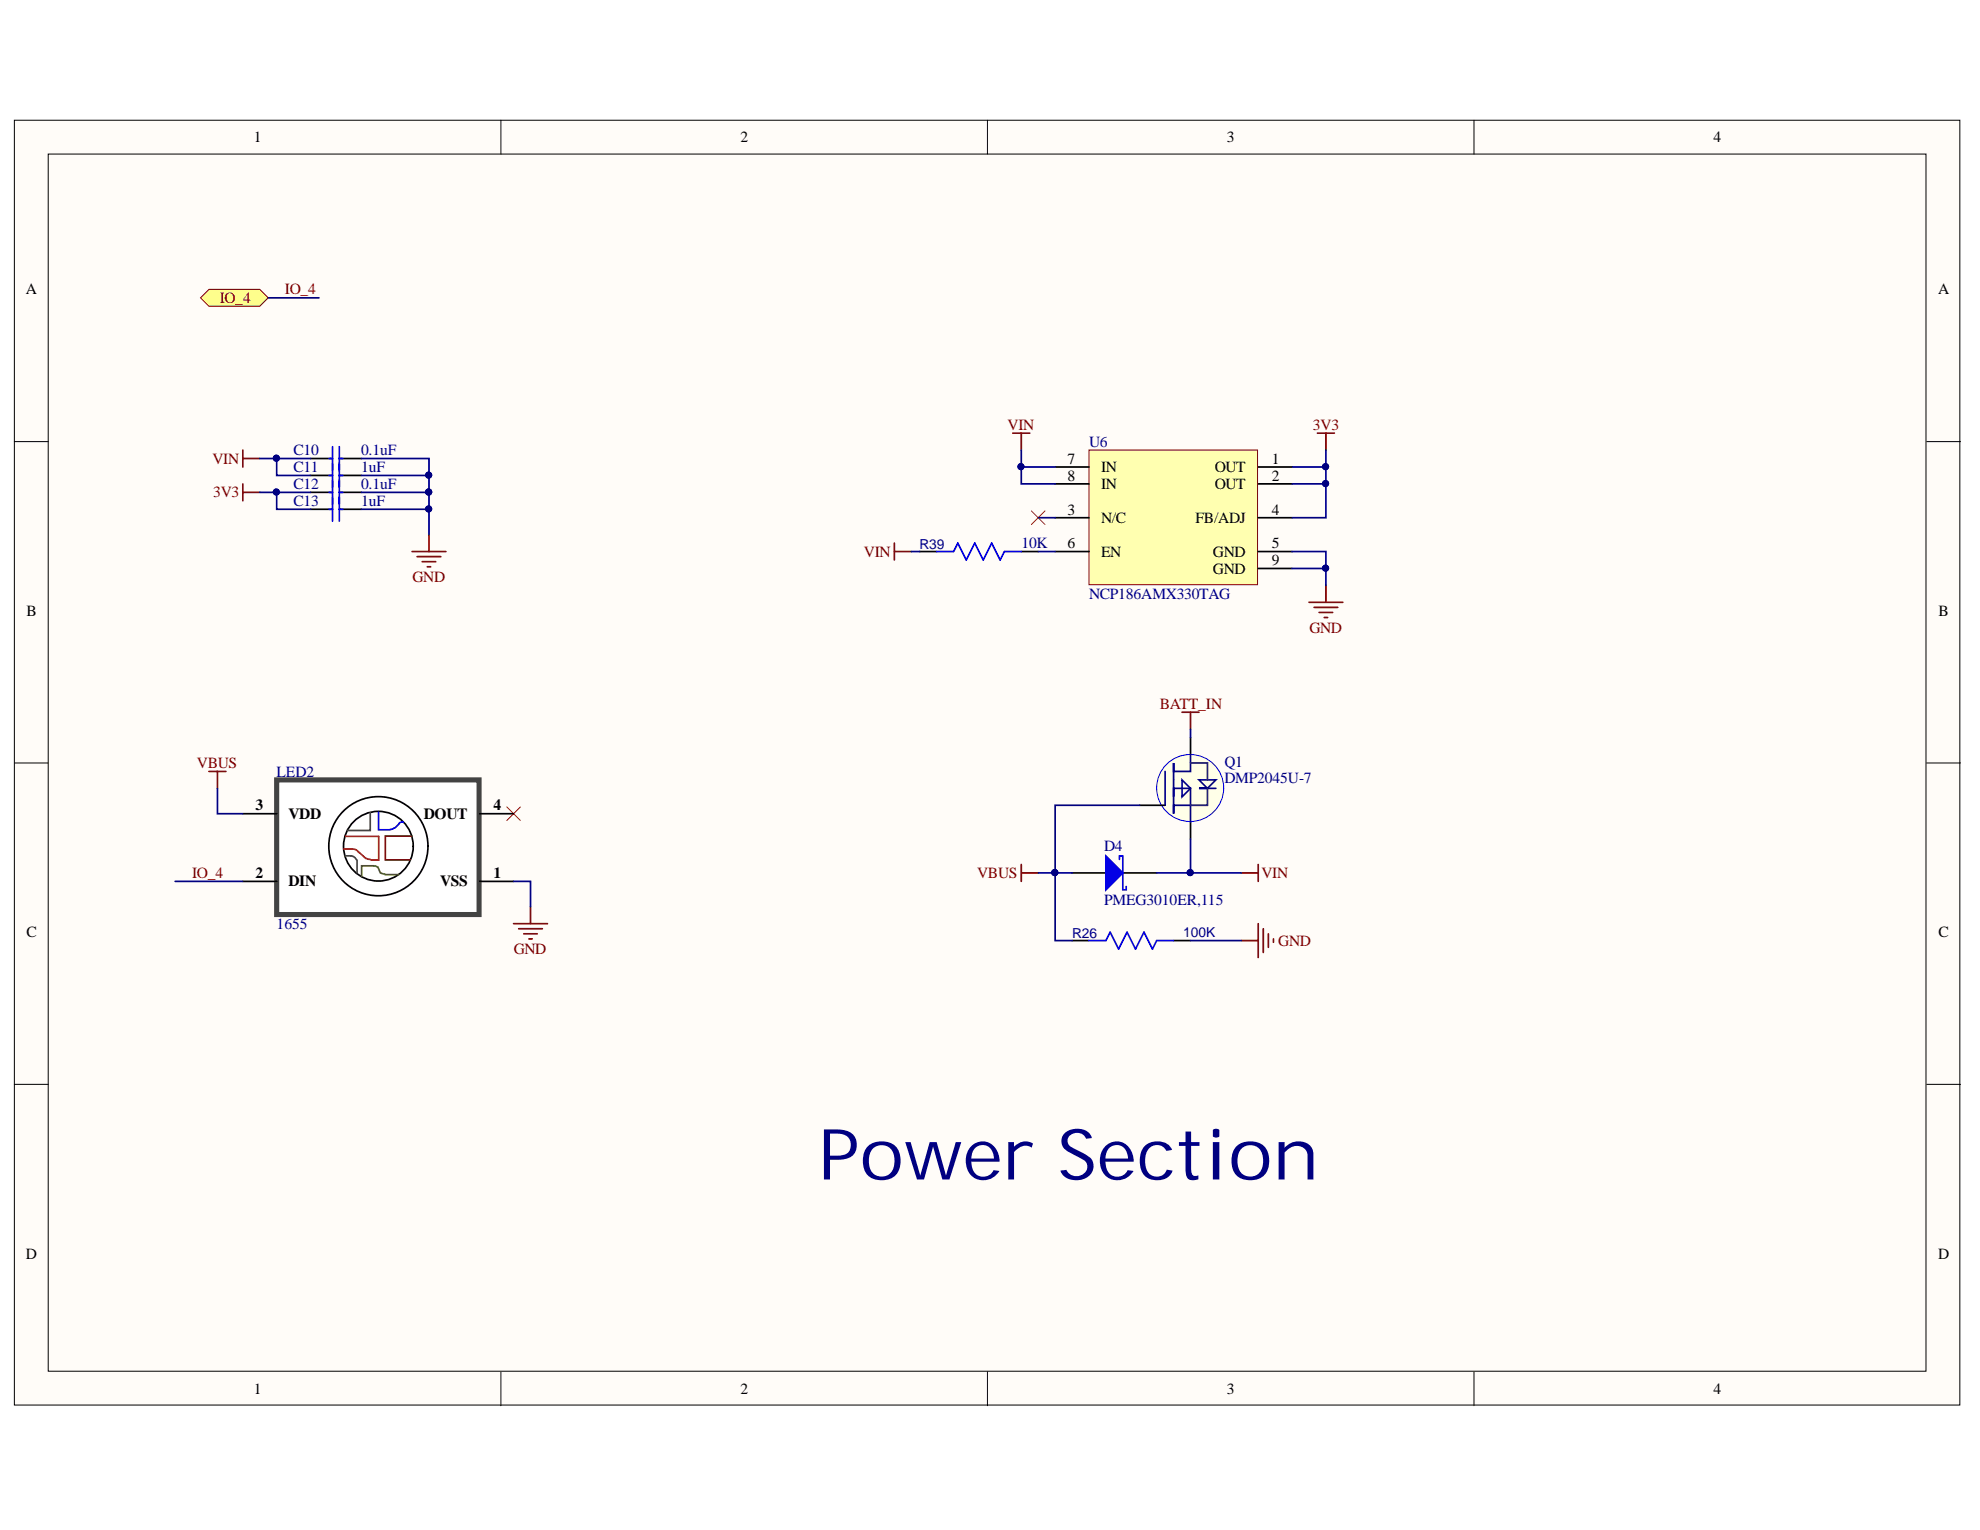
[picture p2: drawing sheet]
<svg xmlns="http://www.w3.org/2000/svg" width="279mm" height="216mm" viewBox="0 0 279 216" stroke-linecap="round" stroke-linejoin="round" font-family="sans-serif">
<g fill="#fffcf8" stroke="#000" stroke-width=".14">
<path d="M2 17h274.6v181.3h-274.6z"/>
<path d="M6.8 21.7h265v171.8h-265z"/>
</g>
<path d="M70.7 17v4.7M139.3 17v4.7M208 17v4.7M2 62.3h4.8M271.9 62.3h4.8M2 107.7h4.8M271.9 107.7h4.8M2 153h4.8M271.9 153h4.8M70.7 193.6v4.8M139.3 193.6v4.8M208 193.6v4.8" fill="none" stroke="#000" stroke-width=".14"/>
<g fill="none" stroke="#800000" stroke-width=".24">
<path d="M34.3 63.5v2.4M34.3 64.7h2.4M58.1 77.8h4.8M58.9 78.5h3.3M59.6 79.3h1.9M60.3 80h.5M60.5 75.4v2.4M142.9 61.1h2.4M144.1 61.1v2.4M72.5 130.3h4.8M73.2 131.1h3.3M73.9 131.8h1.9"/>
<path d="M74.6 132.5h.5M74.9 128v2.3"/>
</g>
<path d="M43.8 64.7h3.1M43.8 69.5h3.1M47.9 64.7h3.1M47.9 69.5h3.1" fill="none" stroke="#000" stroke-width=".24"/>
<path d="M46.4 64.7h.5M46.4 69.5h.5M46.9 63v3.4M46.9 67.8v3.3M47.9 63v3.4M47.9 67.8v3.3M47.9 64.7h.5M47.9 69.5h.5" fill="none" stroke="#00f" stroke-width=".24"/>
<circle cx="167.9" cy="111.2" r="4.7" fill="#ffffe8" stroke="#00f" stroke-width=".14"/>
<path d="M160.8 113.6h3.6M168 104.1v2.4M168 116v2.4M151.3 123.2h4.8M158.4 123.2h4.8" fill="none" stroke="#000" stroke-width=".24"/>
<path d="M164.4 108.9v4.7M165.6 112.4v2.4v-1.2h2.4v2.4M166.8 110.1l1.2 1.1-1.2 1.2zM168 106.5v2.4h-2.4v-1.2v4.7v-1.2h2.4v2.4M169.2 110.1h2.4l-1.2 1.1zM170.4 111.2h-1.2h2.4" fill="none" stroke="#0c0087" stroke-width=".24"/>
<path d="M168 107.7h2.4v2.4M170.4 111.2v2.4h-2.4" fill="none" stroke="#20124d" stroke-width=".24"/>
<path d="M156.1 120.8l2.3 2.4-2.3 2.4z" fill="#00f"/>
<path d="M46.4 67.1h.5M46.4 71.9h.5M46.9 65.4v3.4M46.9 70.2v3.3M47.9 65.4v3.4M47.9 70.2v3.3M47.9 67.1h.5M47.9 71.9h.5M132.2 77.8h2.4l.6-1.2 1.2 2.4 1.1-2.4 1.2 2.4 1.2-2.4 1.2 2.4 .6-1.2h2.4M153.7 132.7h2.4l.6-1.2 1.1 2.4 1.2-2.4 1.2 2.4 1.2-2.4 1.2 2.4 .6-1.2h2.4M156.1 120.8l2.3 2.4-2.3 2.4zM158 121.3v-.5h.4v4.8h.5v-.5" fill="none" stroke="#00f" stroke-width=".24"/>
<path d="M43.8 67.1h3.1M43.8 71.9h3.1M47.9 67.1h3.1M47.9 71.9h3.1M129.8 77.8h2.4M144.1 77.8h2.4M151.3 132.7h2.4M165.6 132.7h2.4" fill="none" stroke="#000" stroke-width=".24"/>
<path d="M126.2 76.6v2.4M126.2 77.8h2.4M185.9 61.1h2.4M187.1 61.1v2.4M175.2 132.7h2.3M175.2 123.2h2.3M177.5 122v2.4M177.5 130.3v4.8M178.3 131.1v3.3M179 131.8v1.9M179.7 132.5v.5" fill="none" stroke="#800000" stroke-width=".24"/>
<path d="M153.7 63.5h23.8v19h-23.8z" fill="#ffffb0" stroke="#800000" stroke-width=".14"/>
<path d="M148.9 65.9h4.8M148.9 68.3h4.8M148.9 73.1h4.8M148.9 77.8h4.8M177.5 65.9h4.8M177.5 68.3h4.8M177.5 73.1h4.8M177.5 77.8h4.8M177.5 80.2h4.8" fill="none" stroke="#000" stroke-width=".24"/>
<path d="M184.7 85h4.8M185.4 85.7h3.4M186.1 86.4h2M186.9 87.1h.4M187.1 82.6v2.4M166.8 100.5h2.4M168 100.5v2.4M144.1 122v2.4M144.1 123.2h2.4" fill="none" stroke="#800000" stroke-width=".24"/>
<path d="M145.5 72.1l2 1.9M147.5 72.1l-2 1.9" fill="none" stroke="#f00" stroke-width=".14"/>
<path d="M28.3 42l1.2-1.2h7.2l1.1 1.2-1.1 1.2h-7.2z" fill-rule="evenodd" fill="#ffff80" stroke="#800000" stroke-width=".14"/>
<path d="M34.3 68.3v2.4M34.3 69.5h2.4M29.5 108.9h2.4M30.7 108.9v2.3" fill="none" stroke="#800000" stroke-width=".24"/>
<path d="M71.5 113.9l1.9 1.9M73.4 113.9l-1.9 1.9" fill="none" stroke="#f00" stroke-width=".14"/>
<path d="M39 110.1h28.6v19h-28.6z" fill="#fff" stroke="#434343" stroke-width=".72"/>
<g fill="none" stroke="#000" stroke-width=".24">
<path d="M34.3 114.8h4.7M67.7 114.8h4.8M34.3 124.4h4.7M67.7 124.4h4.8"/>
<circle cx="53.4" cy="119.4" r="4.9"/>
<circle cx="53.4" cy="119.4" r="7"/>
</g>
<path d="M52.2 114.7v2.5h-3.2M48.7 120.8h.9M49.5 120.8a.91 .91 0 0 1 .8 .5M50.4 121.4v1.8" fill="none" stroke="#434343" stroke-width=".24"/>
<path d="M48.5 119.8h1.2M48.8 118h4.6v3.4h-1M49.9 119.8l.5 .3 .2 .2M50.7 120.3l.9 .9M51.7 121.1l.5 .2" fill="none" stroke="#f00" stroke-width=".24"/>
<path d="M53.3 122.4l-.5-.2h-1.8v1.5M53.3 122.3l.4 .9M53.7 123.2l.6 .1M54.3 123.4h2" fill="none" stroke="#38761d" stroke-width=".24"/>
<path d="M53.4 114.6v2.5h1.7M55.6 116.8l-.3 .2h-.2M56.3 116.3l-.6 .6M56.9 116l-.4 .1-.2 .1" fill="none" stroke="#00f" stroke-width=".24"/>
<path d="M58.1 118h-3.7v3.3h3.5" fill="none" stroke="#5b0f00" stroke-width=".24"/>
<g fill="none" stroke="#000080" stroke-width=".24">
<path d="M37.8 42h7.2M36.7 69.5h7.1M36.7 64.7h7.1M39 69.5v2.4h4.8M39 64.7v2.4h4.8M51 64.7h9.5v4.8M51 71.9h9.5M51 69.5h9.5M51 67.1h9.5M60.5 69.5v5.9M128.6 77.8h1.2M144.1 65.9v2.4h4.8"/>
<path d="M144.1 63.5v2.4h4.8M146.5 77.8h2.4M146.5 73.1h2.4M182.3 77.8h4.8v2.4M187.1 68.3v4.8h-4.8M187.1 65.9v2.4h-4.8M187.1 63.5v2.4h-4.8M182.3 80.2h4.8v2.4M30.7 111.2v3.6h3.6M160.8 113.6h-11.9v9.6h-2.4M168 118.4v4.8h-4.8M168 102.9v1.2"/>
<path d="M24.7 124.4h9.6M72.5 124.4h2.4v3.6M151.3 123.2h-2.4v9.5h2.4M168 123.2h7.2M168 132.7h7.2"/>
</g>
<g fill="#000080" stroke="#000080" stroke-width=".14">
<circle cx="39" cy="69.4" r=".43"/>
<circle cx="39" cy="64.7" r=".43"/>
<circle cx="60.5" cy="71.8" r=".43"/>
<circle cx="60.5" cy="69.4" r=".43"/>
<circle cx="60.5" cy="67" r=".43"/>
<circle cx="144.1" cy="65.8" r=".43"/>
<circle cx="148.8" cy="123.1" r=".43"/>
<circle cx="167.9" cy="123.1" r=".43"/>
<circle cx="187.1" cy="80.2" r=".43"/>
<circle cx="187.1" cy="68.2" r=".43"/>
<circle cx="187.1" cy="65.8" r=".43"/>
</g>
<text font-size="10" fill="#000080" x="115.5" y="166.4">Power Section</text>
<g font-size="2.2">
<text x="35.8" y="20.1">1</text>
<text x="104.5" y="20.1">2</text>
<text x="173.1" y="20.1">3</text>
<text x="241.8" y="20.1">4</text>
<text x="3.6" y="41.5">A</text>
<text x="273.5" y="41.5">A</text>
<text x="150.6" y="65.4">7</text>
<text x="179.4" y="65.4">1</text>
<text x="150.6" y="67.8">8</text>
<text x="155.4" y="66.6">IN</text>
<text x="155.4" y="69">IN</text>
<text x="171.4" y="66.6">OUT</text>
<text x="171.4" y="69">OUT</text>
<text x="179.4" y="67.8">2</text>
<text x="150.6" y="72.6">3</text>
<text x="150.6" y="77.4">6</text>
<text x="155.4" y="73.8">N/C</text>
<text x="168.7" y="73.8">FB/ADJ</text>
<text x="179.4" y="72.6">4</text>
<text x="179.4" y="77.4">5</text>
<text x="155.4" y="78.5">EN</text>
<text x="171.2" y="78.5">GND</text>
<text x="171.2" y="81">GND</text>
<text x="179.4" y="79.7">9</text>
<text x="3.7" y="86.9">B</text>
<text x="273.6" y="86.9">B</text>
<text x="36.1" y="114.3">3</text>
<text x="40.7" y="115.5">VDD</text>
<text x="59.8" y="115.5">DOUT</text>
<text x="69.6" y="114.3">4</text>
<text x="36.1" y="123.9">2</text>
<text x="40.7" y="125.1">DIN</text>
<text x="62.1" y="125.1">VSS</text>
<text x="69.6" y="123.9">1</text>
<text x="3.7" y="132.2">C</text>
<text x="273.6" y="132.2">C</text>
<text x="3.6" y="177.6">D</text>
<text x="273.5" y="177.6">D</text>
<text x="35.8" y="196.7">1</text>
<text x="104.5" y="196.7">2</text>
<text x="173.1" y="196.7">3</text>
<text x="241.8" y="196.7">4</text>
</g>
<g font-size="2.2" fill="#800000">
<text x="40.2" y="41.5">IO_4</text>
<text x="31" y="42.7">IO_4</text>
<text x="30" y="65.4">VIN</text>
<text x="142.2" y="60.6">VIN</text>
<text x="185.3" y="60.6">3V3</text>
<text x="30.1" y="70.2">3V3</text>
<text x="58.2" y="82.2">GND</text>
<text x="121.9" y="78.5">VIN</text>
<text x="184.8" y="89.3">GND</text>
<text x="163.6" y="100.1">BATT_IN</text>
<text x="27.8" y="108.4">VBUS</text>
<text x="27.1" y="123.9">IO_4</text>
<text x="137.9" y="123.9">VBUS</text>
<text x="178" y="123.9">VIN</text>
<text x="72.5" y="134.6">GND</text>
<text x="180.4" y="133.4">GND</text>
</g>
<g font-size="2.2" fill="#000080">
<text x="41.4" y="64.3">C10</text>
<text x="50.9" y="64.3">0.1uF</text>
<text x="153.7" y="63.1">U6</text>
<text x="41.4" y="69">C12</text>
<text x="41.4" y="66.6">C11</text>
<text x="41.4" y="71.4">C13</text>
<text x="50.9" y="69">0.1uF</text>
<text x="50.9" y="66.6">1uF</text>
<text x="50.9" y="71.4">1uF</text>
<text x="144.1" y="77.4">10K</text>
<text x="153.7" y="84.5">NCP186AMX330TAG</text>
<text x="39" y="109.6">LED2</text>
<text x="172.8" y="108.2">Q1</text>
<text x="172.8" y="110.5">DMP2045U-7</text>
<text x="155.8" y="120.1">D4</text>
<text x="39" y="131.1">1655</text>
<text x="155.8" y="127.8">PMEG3010ER,115</text>
</g>
<g font-size="1.9" fill="#000080">
<text x="129.8" y="77.4">R39</text>
<text x="151.3" y="132.3">R26</text>
<text x="166.9" y="132.2">100K</text>
</g>
</svg>
